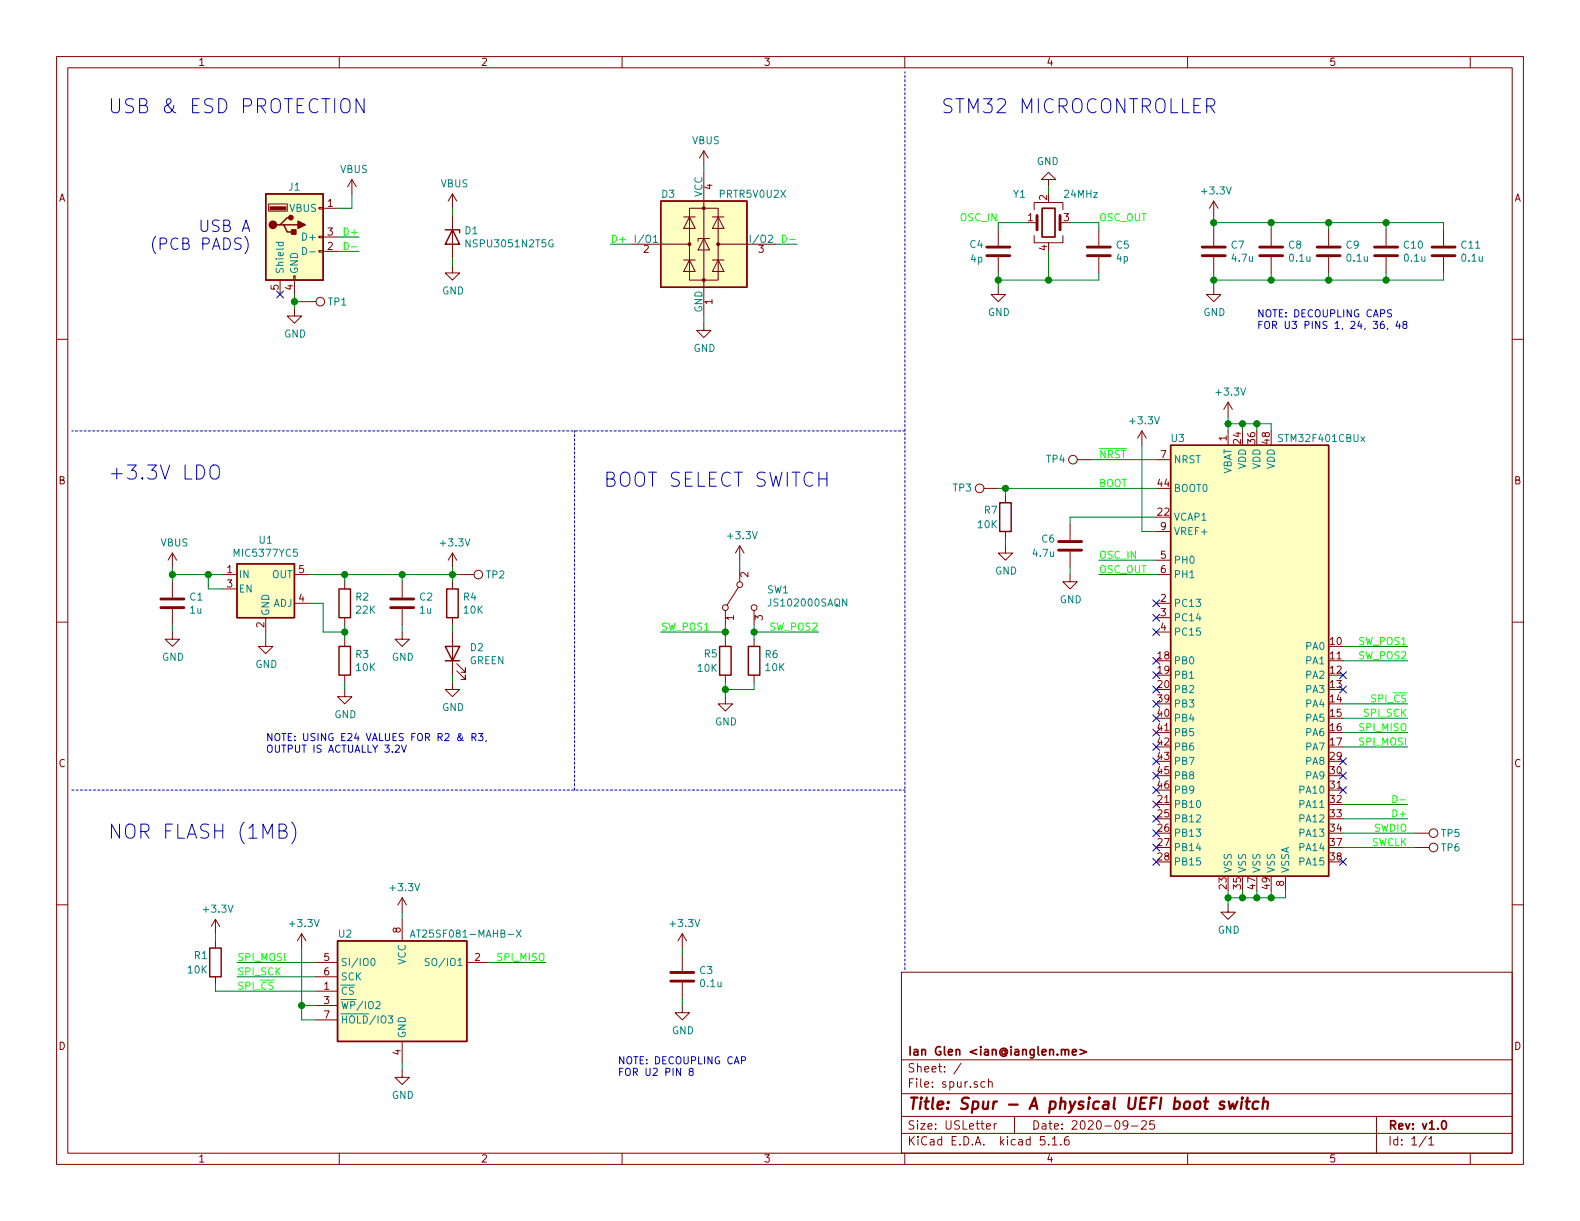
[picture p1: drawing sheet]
EESchema Schematic File Version 4
EELAYER 30 0
EELAYER END
$Descr USLetter 11000 8500
encoding utf-8
Sheet 1 1
Title "Spur - A physical UEFI boot switch"
Date "2020-09-25"
Rev "v1.0"
Comp "Ian Glen <ian@ianglen.me>"
Comment1 ""
Comment2 ""
Comment3 ""
Comment4 ""
$EndDescr
$Comp
L Connector:USB_A J1
U 1 1
P 2050 1650
F 0 "J1" H 2050 2000 50  0000 C CNN
F 1 "USB_A" H 2107 2026 50  0001 C CNN
F 2 "spur:USB_A_pads" H 2200 1600 50  0001 C CNN
F 3 " ~" H 2200 1600 50  0001 C CNN
	1    2050 1650
	1    0    0    -1  
$EndComp
$Comp
L spur:AT25SF081-MAHB-X U2
U 1 1
P 2800 6900
F 0 "U2" H 2350 7300 50  0000 L CNN
F 1 "AT25SF081-MAHB-X" H 2850 7300 50  0000 L CNN
F 2 "Package_SON:SON-8-1EP_3x2mm_P0.5mm_EP1.4x1.6mm" H 2800 6300 50  0001 C CNN
F 3 "https://www.adestotech.com/wp-content/uploads/DS-AT25SF081_045.pdf" H 2800 6900 50  0001 C CNN
	1    2800 6900
	1    0    0    -1  
$EndComp
$Comp
L MCU_ST_STM32F4:STM32F401CBUx U3
U 1 1
P 8750 4600
F 0 "U3" H 8200 6150 50  0000 C CNN
F 1 "STM32F401CBUx" H 9200 6150 50  0000 C CNN
F 2 "Package_DFN_QFN:QFN-48-1EP_7x7mm_P0.5mm_EP5.6x5.6mm" H 8150 3100 50  0001 R CNN
F 3 "http://www.st.com/st-web-ui/static/active/en/resource/technical/document/datasheet/DM00086815.pdf" H 8750 4600 50  0001 C CNN
	1    8750 4600
	1    0    0    -1  
$EndComp
$Comp
L spur:MIC5377YC5 U1
U 1 1
P 1850 4100
F 0 "U1" H 1850 4442 50  0000 C CNN
F 1 "MIC5377YC5" H 1850 4351 50  0000 C CNN
F 2 "Package_TO_SOT_SMD:SOT-353_SC-70-5" H 1850 4425 50  0001 C CNN
F 3 "http://ww1.microchip.com/downloads/en/DeviceDoc/20005785A.pdf" H 1850 4100 50  0001 C CNN
	1    1850 4100
	1    0    0    -1  
$EndComp
$Comp
L Power_Protection:PRTR5V0U2X D3
U 1 1
P 4900 1700
F 0 "D3" H 4600 2050 50  0000 L CNN
F 1 "PRTR5V0U2X" H 5000 2050 50  0000 L CNN
F 2 "Package_TO_SOT_SMD:SOT-886" H 4960 1700 50  0001 C CNN
F 3 "https://assets.nexperia.com/documents/data-sheet/PRTR5V0U2X.pdf" H 4960 1700 50  0001 C CNN
	1    4900 1700
	1    0    0    -1  
$EndComp
$Comp
L Device:D_Zener D1
U 1 1
P 3150 1650
F 0 "D1" V 3104 1730 50  0000 L CNN
F 1 "NSPU3051N2T5G" V 3195 1730 50  0000 L CNN
F 2 "Diode_SMD:D_0402_1005Metric" H 3150 1650 50  0001 C CNN
F 3 "~" H 3150 1650 50  0001 C CNN
	1    3150 1650
	0    1    1    0   
$EndComp
$Comp
L Switch:SW_SPDT SW1
U 1 1
P 5150 4150
F 0 "SW1" V 5104 3962 50  0000 R CNN
F 1 "JS102000SAQN" V 5195 3962 50  0000 R CNN
F 2 "spur:SW_SPDT_CK-JS102000SAQN" H 5150 4150 50  0001 C CNN
F 3 "~" H 5150 4150 50  0001 C CNN
	1    5150 4150
	0    -1   1    0   
$EndComp
$Comp
L power:GND #PWR0101
U 1 1
P 2050 2150
F 0 "#PWR0101" H 2050 1900 50  0001 C CNN
F 1 "GND" H 2055 1977 50  0000 C CNN
F 2 "" H 2050 2150 50  0001 C CNN
F 3 "" H 2050 2150 50  0001 C CNN
	1    2050 2150
	1    0    0    -1  
$EndComp
Wire Wire Line
	2050 2150 2050 2100
NoConn ~ 1950 2050
Text Notes 1750 1750 2    79   ~ 0
USB A\n(PCB PADS)
$Comp
L power:GND #PWR0102
U 1 1
P 8550 6300
F 0 "#PWR0102" H 8550 6050 50  0001 C CNN
F 1 "GND" H 8555 6127 50  0000 C CNN
F 2 "" H 8550 6300 50  0001 C CNN
F 3 "" H 8550 6300 50  0001 C CNN
	1    8550 6300
	1    0    0    -1  
$EndComp
Wire Wire Line
	8550 6300 8550 6250
Wire Wire Line
	8550 6250 8650 6250
Wire Wire Line
	8650 6250 8650 6200
Connection ~ 8550 6250
Wire Wire Line
	8550 6250 8550 6200
Wire Wire Line
	8650 6250 8750 6250
Wire Wire Line
	8750 6250 8750 6200
Connection ~ 8650 6250
Wire Wire Line
	8750 6250 8850 6250
Wire Wire Line
	8850 6250 8850 6200
Connection ~ 8750 6250
Wire Wire Line
	8850 6250 8950 6250
Wire Wire Line
	8950 6250 8950 6200
Connection ~ 8850 6250
$Comp
L power:VBUS #PWR0103
U 1 1
P 2450 1350
F 0 "#PWR0103" H 2450 1200 50  0001 C CNN
F 1 "VBUS" H 2465 1523 50  0000 C CNN
F 2 "" H 2450 1350 50  0001 C CNN
F 3 "" H 2450 1350 50  0001 C CNN
	1    2450 1350
	1    0    0    -1  
$EndComp
Wire Wire Line
	2450 1350 2450 1450
Wire Wire Line
	2450 1450 2350 1450
Text Label 2500 1650 2    50   ~ 0
D+
Text Label 2500 1750 2    50   ~ 0
D-
Wire Wire Line
	2500 1650 2350 1650
Wire Wire Line
	2350 1750 2500 1750
$Comp
L power:GND #PWR0104
U 1 1
P 4900 2250
F 0 "#PWR0104" H 4900 2000 50  0001 C CNN
F 1 "GND" H 4905 2077 50  0000 C CNN
F 2 "" H 4900 2250 50  0001 C CNN
F 3 "" H 4900 2250 50  0001 C CNN
	1    4900 2250
	1    0    0    -1  
$EndComp
$Comp
L power:VBUS #PWR0105
U 1 1
P 4900 1150
F 0 "#PWR0105" H 4900 1000 50  0001 C CNN
F 1 "VBUS" H 4915 1323 50  0000 C CNN
F 2 "" H 4900 1150 50  0001 C CNN
F 3 "" H 4900 1150 50  0001 C CNN
	1    4900 1150
	1    0    0    -1  
$EndComp
Wire Wire Line
	4900 1150 4900 1200
Wire Wire Line
	4900 2250 4900 2200
Text Label 4250 1700 0    50   ~ 0
D+
Wire Wire Line
	4250 1700 4400 1700
Text Label 5550 1700 2    50   ~ 0
D-
Wire Wire Line
	5550 1700 5400 1700
$Comp
L power:VBUS #PWR0106
U 1 1
P 3150 1450
F 0 "#PWR0106" H 3150 1300 50  0001 C CNN
F 1 "VBUS" H 3165 1623 50  0000 C CNN
F 2 "" H 3150 1450 50  0001 C CNN
F 3 "" H 3150 1450 50  0001 C CNN
	1    3150 1450
	1    0    0    -1  
$EndComp
$Comp
L power:GND #PWR0107
U 1 1
P 3150 1850
F 0 "#PWR0107" H 3150 1600 50  0001 C CNN
F 1 "GND" H 3155 1677 50  0000 C CNN
F 2 "" H 3150 1850 50  0001 C CNN
F 3 "" H 3150 1850 50  0001 C CNN
	1    3150 1850
	1    0    0    -1  
$EndComp
Wire Wire Line
	3150 1850 3150 1800
Wire Wire Line
	3150 1500 3150 1450
Text Label 9800 5700 2    50   ~ 0
D+
Text Label 9800 5600 2    50   ~ 0
D-
Wire Wire Line
	9800 5600 9350 5600
Wire Wire Line
	9800 5700 9350 5700
Text Label 9800 5800 2    50   ~ 0
SWDIO
Text Label 9800 5900 2    50   ~ 0
SWCLK
$Comp
L power:+3.3V #PWR0108
U 1 1
P 2800 6350
F 0 "#PWR0108" H 2800 6200 50  0001 C CNN
F 1 "+3.3V" H 2815 6523 50  0000 C CNN
F 2 "" H 2800 6350 50  0001 C CNN
F 3 "" H 2800 6350 50  0001 C CNN
	1    2800 6350
	1    0    0    -1  
$EndComp
Wire Wire Line
	2800 6350 2800 6400
$Comp
L power:GND #PWR0109
U 1 1
P 2800 7450
F 0 "#PWR0109" H 2800 7200 50  0001 C CNN
F 1 "GND" H 2805 7277 50  0000 C CNN
F 2 "" H 2800 7450 50  0001 C CNN
F 3 "" H 2800 7450 50  0001 C CNN
	1    2800 7450
	1    0    0    -1  
$EndComp
Wire Wire Line
	2800 7450 2800 7400
Text Label 1650 6800 0    50   ~ 0
SPI_SCK
Text Label 1650 6700 0    50   ~ 0
SPI_MOSI
Text Label 1650 6900 0    50   ~ 0
SPI_~CS
Text Label 3800 6700 2    50   ~ 0
SPI_MISO
Wire Wire Line
	3800 6700 3400 6700
Text Notes 750  800  0    98   ~ 0
USB & ESD PROTECTION
Text Notes 6550 800  0    98   ~ 0
STM32 MICROCONTROLLER
Text Notes 750  5850 0    98   ~ 0
NOR FLASH (1MB)
Text Notes 750  3350 0    98   ~ 0
+3.3V LDO
Text Notes 4200 3400 0    98   ~ 0
BOOT SELECT SWITCH
Wire Notes Line
	6300 6750 6300 500 
$Comp
L Device:C C4
U 1 1
P 6950 1750
F 0 "C4" H 6850 1800 50  0000 R CNN
F 1 "4p" H 6850 1700 50  0000 R CNN
F 2 "Capacitor_SMD:C_0402_1005Metric" H 6988 1600 50  0001 C CNN
F 3 "~" H 6950 1750 50  0001 C CNN
	1    6950 1750
	1    0    0    -1  
$EndComp
Wire Wire Line
	7150 1550 6950 1550
Wire Wire Line
	6950 1550 6950 1600
$Comp
L power:GND #PWR0110
U 1 1
P 6950 2000
F 0 "#PWR0110" H 6950 1750 50  0001 C CNN
F 1 "GND" H 6955 1827 50  0000 C CNN
F 2 "" H 6950 2000 50  0001 C CNN
F 3 "" H 6950 2000 50  0001 C CNN
	1    6950 2000
	1    0    0    -1  
$EndComp
Wire Wire Line
	6950 2000 6950 1950
Wire Wire Line
	6950 1950 7300 1950
Connection ~ 6950 1950
Wire Wire Line
	6950 1950 6950 1900
Text Label 6950 1550 2    50   ~ 0
OSC_IN
Text Label 7650 1550 0    50   ~ 0
OSC_OUT
Wire Wire Line
	7450 1550 7650 1550
Wire Wire Line
	7650 1950 7650 1900
Wire Wire Line
	7650 1550 7650 1600
$Comp
L Device:C C5
U 1 1
P 7650 1750
F 0 "C5" H 7765 1796 50  0000 L CNN
F 1 "4p" H 7765 1705 50  0000 L CNN
F 2 "Capacitor_SMD:C_0402_1005Metric" H 7688 1600 50  0001 C CNN
F 3 "~" H 7650 1750 50  0001 C CNN
	1    7650 1750
	1    0    0    -1  
$EndComp
Text Label 9800 5000 2    50   ~ 0
SPI_SCK
Text Label 9800 5100 2    50   ~ 0
SPI_MISO
Text Label 9800 5200 2    50   ~ 0
SPI_MOSI
Wire Wire Line
	9800 5200 9350 5200
Wire Wire Line
	9350 5100 9800 5100
Wire Wire Line
	9800 5000 9350 5000
Wire Notes Line
	6300 3000 500  3000
Wire Notes Line
	500  5500 6300 5500
$Comp
L power:GND #PWR0111
U 1 1
P 1850 4450
F 0 "#PWR0111" H 1850 4200 50  0001 C CNN
F 1 "GND" H 1855 4277 50  0000 C CNN
F 2 "" H 1850 4450 50  0001 C CNN
F 3 "" H 1850 4450 50  0001 C CNN
	1    1850 4450
	1    0    0    -1  
$EndComp
Wire Wire Line
	1550 4000 1450 4000
$Comp
L power:GND #PWR0112
U 1 1
P 2800 4400
F 0 "#PWR0112" H 2800 4150 50  0001 C CNN
F 1 "GND" H 2805 4227 50  0000 C CNN
F 2 "" H 2800 4400 50  0001 C CNN
F 3 "" H 2800 4400 50  0001 C CNN
	1    2800 4400
	1    0    0    -1  
$EndComp
Wire Wire Line
	2800 4400 2800 4350
Wire Wire Line
	2800 4000 2800 4050
$Comp
L power:VBUS #PWR0113
U 1 1
P 1200 3950
F 0 "#PWR0113" H 1200 3800 50  0001 C CNN
F 1 "VBUS" H 1215 4123 50  0000 C CNN
F 2 "" H 1200 3950 50  0001 C CNN
F 3 "" H 1200 3950 50  0001 C CNN
	1    1200 3950
	1    0    0    -1  
$EndComp
Wire Wire Line
	1550 4100 1450 4100
Wire Wire Line
	1450 4100 1450 4000
Wire Wire Line
	1200 3950 1200 4000
Wire Wire Line
	1450 4000 1200 4000
Connection ~ 1450 4000
Connection ~ 1200 4000
Wire Wire Line
	1200 4000 1200 4050
Wire Wire Line
	1200 4350 1200 4400
$Comp
L power:+3.3V #PWR0114
U 1 1
P 3150 3950
F 0 "#PWR0114" H 3150 3800 50  0001 C CNN
F 1 "+3.3V" H 3165 4123 50  0000 C CNN
F 2 "" H 3150 3950 50  0001 C CNN
F 3 "" H 3150 3950 50  0001 C CNN
	1    3150 3950
	1    0    0    -1  
$EndComp
Wire Wire Line
	2150 4000 2400 4000
$Comp
L Device:R R2
U 1 1
P 2400 4200
F 0 "R2" H 2470 4246 50  0000 L CNN
F 1 "22K" H 2470 4155 50  0000 L CNN
F 2 "Resistor_SMD:R_0402_1005Metric" V 2330 4200 50  0001 C CNN
F 3 "~" H 2400 4200 50  0001 C CNN
	1    2400 4200
	1    0    0    -1  
$EndComp
$Comp
L Device:R R3
U 1 1
P 2400 4600
F 0 "R3" H 2470 4646 50  0000 L CNN
F 1 "10K" H 2470 4555 50  0000 L CNN
F 2 "Resistor_SMD:R_0402_1005Metric" V 2330 4600 50  0001 C CNN
F 3 "~" H 2400 4600 50  0001 C CNN
	1    2400 4600
	1    0    0    -1  
$EndComp
Wire Wire Line
	2400 4450 2400 4400
Wire Wire Line
	2400 4050 2400 4000
Connection ~ 2400 4000
Wire Wire Line
	2400 4000 2800 4000
Wire Wire Line
	2400 4400 2250 4400
Wire Wire Line
	2250 4400 2250 4200
Wire Wire Line
	2250 4200 2150 4200
Connection ~ 2400 4400
Wire Wire Line
	2400 4400 2400 4350
$Comp
L power:GND #PWR0115
U 1 1
P 2400 4800
F 0 "#PWR0115" H 2400 4550 50  0001 C CNN
F 1 "GND" H 2405 4627 50  0000 C CNN
F 2 "" H 2400 4800 50  0001 C CNN
F 3 "" H 2400 4800 50  0001 C CNN
	1    2400 4800
	1    0    0    -1  
$EndComp
Wire Wire Line
	2400 4800 2400 4750
Wire Wire Line
	1850 4400 1850 4450
$Comp
L power:GND #PWR0116
U 1 1
P 1200 4400
F 0 "#PWR0116" H 1200 4150 50  0001 C CNN
F 1 "GND" H 1205 4227 50  0000 C CNN
F 2 "" H 1200 4400 50  0001 C CNN
F 3 "" H 1200 4400 50  0001 C CNN
	1    1200 4400
	1    0    0    -1  
$EndComp
$Comp
L Device:LED D2
U 1 1
P 3150 4550
F 0 "D2" V 3189 4432 50  0000 R CNN
F 1 "GREEN" V 3098 4432 50  0000 R CNN
F 2 "LED_SMD:LED_0402_1005Metric" H 3150 4550 50  0001 C CNN
F 3 "~" H 3150 4550 50  0001 C CNN
	1    3150 4550
	0    -1   -1   0   
$EndComp
$Comp
L Device:R R4
U 1 1
P 3150 4200
F 0 "R4" H 3220 4246 50  0000 L CNN
F 1 "10K" H 3220 4155 50  0000 L CNN
F 2 "Resistor_SMD:R_0402_1005Metric" V 3080 4200 50  0001 C CNN
F 3 "~" H 3150 4200 50  0001 C CNN
	1    3150 4200
	1    0    0    -1  
$EndComp
Wire Wire Line
	3150 4400 3150 4350
$Comp
L power:GND #PWR0117
U 1 1
P 3150 4750
F 0 "#PWR0117" H 3150 4500 50  0001 C CNN
F 1 "GND" H 3155 4577 50  0000 C CNN
F 2 "" H 3150 4750 50  0001 C CNN
F 3 "" H 3150 4750 50  0001 C CNN
	1    3150 4750
	1    0    0    -1  
$EndComp
Wire Wire Line
	3150 4750 3150 4700
Wire Wire Line
	3150 4000 2800 4000
Connection ~ 2800 4000
Wire Wire Line
	3150 4000 3150 3950
Wire Wire Line
	3150 4000 3150 4050
Connection ~ 3150 4000
Wire Notes Line
	4000 5500 4000 3000
$Comp
L power:+3.3V #PWR0118
U 1 1
P 5150 3900
F 0 "#PWR0118" H 5150 3750 50  0001 C CNN
F 1 "+3.3V" H 5165 4073 50  0000 C CNN
F 2 "" H 5150 3900 50  0001 C CNN
F 3 "" H 5150 3900 50  0001 C CNN
	1    5150 3900
	1    0    0    -1  
$EndComp
$Comp
L Device:R R6
U 1 1
P 5250 4600
F 0 "R6" H 5320 4646 50  0000 L CNN
F 1 "10K" H 5320 4555 50  0000 L CNN
F 2 "Resistor_SMD:R_0402_1005Metric" V 5180 4600 50  0001 C CNN
F 3 "~" H 5250 4600 50  0001 C CNN
	1    5250 4600
	1    0    0    -1  
$EndComp
$Comp
L Device:R R5
U 1 1
P 5050 4600
F 0 "R5" H 5000 4650 50  0000 R CNN
F 1 "10K" H 5000 4550 50  0000 R CNN
F 2 "Resistor_SMD:R_0402_1005Metric" V 4980 4600 50  0001 C CNN
F 3 "~" H 5050 4600 50  0001 C CNN
	1    5050 4600
	1    0    0    -1  
$EndComp
Wire Wire Line
	5050 4450 5050 4400
Wire Wire Line
	5250 4450 5250 4400
$Comp
L power:GND #PWR0119
U 1 1
P 5050 4850
F 0 "#PWR0119" H 5050 4600 50  0001 C CNN
F 1 "GND" H 5055 4677 50  0000 C CNN
F 2 "" H 5050 4850 50  0001 C CNN
F 3 "" H 5050 4850 50  0001 C CNN
	1    5050 4850
	1    0    0    -1  
$EndComp
Wire Wire Line
	5050 4850 5050 4800
Wire Wire Line
	5050 4800 5250 4800
Wire Wire Line
	5250 4800 5250 4750
Connection ~ 5050 4800
Wire Wire Line
	5050 4800 5050 4750
Wire Wire Line
	5700 4400 5250 4400
Connection ~ 5250 4400
Wire Wire Line
	5250 4400 5250 4350
Wire Wire Line
	5050 4400 4600 4400
Connection ~ 5050 4400
Wire Wire Line
	5050 4400 5050 4350
Wire Wire Line
	5150 3950 5150 3900
$Comp
L Device:C C3
U 1 1
P 4750 6800
F 0 "C3" H 4865 6846 50  0000 L CNN
F 1 "0.1u" H 4865 6755 50  0000 L CNN
F 2 "Capacitor_SMD:C_0402_1005Metric" H 4788 6650 50  0001 C CNN
F 3 "~" H 4750 6800 50  0001 C CNN
	1    4750 6800
	1    0    0    -1  
$EndComp
$Comp
L power:GND #PWR0120
U 1 1
P 4750 7000
F 0 "#PWR0120" H 4750 6750 50  0001 C CNN
F 1 "GND" H 4755 6827 50  0000 C CNN
F 2 "" H 4750 7000 50  0001 C CNN
F 3 "" H 4750 7000 50  0001 C CNN
	1    4750 7000
	1    0    0    -1  
$EndComp
$Comp
L power:+3.3V #PWR0121
U 1 1
P 4750 6600
F 0 "#PWR0121" H 4750 6450 50  0001 C CNN
F 1 "+3.3V" H 4765 6773 50  0000 C CNN
F 2 "" H 4750 6600 50  0001 C CNN
F 3 "" H 4750 6600 50  0001 C CNN
	1    4750 6600
	1    0    0    -1  
$EndComp
Wire Wire Line
	4750 6600 4750 6650
Wire Wire Line
	4750 7000 4750 6950
Wire Wire Line
	1650 6700 2200 6700
Wire Wire Line
	1650 6800 2200 6800
Text Label 7650 3400 0    50   ~ 0
BOOT
$Comp
L power:+3.3V #PWR0122
U 1 1
P 8550 2900
F 0 "#PWR0122" H 8550 2750 50  0001 C CNN
F 1 "+3.3V" H 8565 3073 50  0000 C CNN
F 2 "" H 8550 2900 50  0001 C CNN
F 3 "" H 8550 2900 50  0001 C CNN
	1    8550 2900
	1    0    0    -1  
$EndComp
$Comp
L Device:C C6
U 1 1
P 7450 3800
F 0 "C6" H 7550 3850 50  0000 L CNN
F 1 "4.7u" H 7550 3750 50  0000 L CNN
F 2 "Capacitor_SMD:C_0402_1005Metric" H 7488 3650 50  0001 C CNN
F 3 "~" H 7450 3800 50  0001 C CNN
	1    7450 3800
	-1   0    0    -1  
$EndComp
$Comp
L power:GND #PWR0123
U 1 1
P 7450 4000
F 0 "#PWR0123" H 7450 3750 50  0001 C CNN
F 1 "GND" H 7455 3827 50  0000 C CNN
F 2 "" H 7450 4000 50  0001 C CNN
F 3 "" H 7450 4000 50  0001 C CNN
	1    7450 4000
	1    0    0    -1  
$EndComp
Wire Wire Line
	7450 4000 7450 3950
Wire Wire Line
	8050 3600 7450 3600
Wire Wire Line
	7450 3600 7450 3650
$Comp
L Device:C C7
U 1 1
P 8450 1750
F 0 "C7" H 8565 1796 50  0000 L CNN
F 1 "4.7u" H 8565 1705 50  0000 L CNN
F 2 "Capacitor_SMD:C_0402_1005Metric" H 8488 1600 50  0001 C CNN
F 3 "~" H 8450 1750 50  0001 C CNN
	1    8450 1750
	1    0    0    -1  
$EndComp
$Comp
L Device:C C8
U 1 1
P 8850 1750
F 0 "C8" H 8965 1796 50  0000 L CNN
F 1 "0.1u" H 8965 1705 50  0000 L CNN
F 2 "Capacitor_SMD:C_0402_1005Metric" H 8888 1600 50  0001 C CNN
F 3 "~" H 8850 1750 50  0001 C CNN
	1    8850 1750
	1    0    0    -1  
$EndComp
$Comp
L Device:C C9
U 1 1
P 9250 1750
F 0 "C9" H 9365 1796 50  0000 L CNN
F 1 "0.1u" H 9365 1705 50  0000 L CNN
F 2 "Capacitor_SMD:C_0402_1005Metric" H 9288 1600 50  0001 C CNN
F 3 "~" H 9250 1750 50  0001 C CNN
	1    9250 1750
	1    0    0    -1  
$EndComp
$Comp
L Device:C C10
U 1 1
P 9650 1750
F 0 "C10" H 9765 1796 50  0000 L CNN
F 1 "0.1u" H 9765 1705 50  0000 L CNN
F 2 "Capacitor_SMD:C_0402_1005Metric" H 9688 1600 50  0001 C CNN
F 3 "~" H 9650 1750 50  0001 C CNN
	1    9650 1750
	1    0    0    -1  
$EndComp
$Comp
L power:GND #PWR0124
U 1 1
P 8450 2000
F 0 "#PWR0124" H 8450 1750 50  0001 C CNN
F 1 "GND" H 8455 1827 50  0000 C CNN
F 2 "" H 8450 2000 50  0001 C CNN
F 3 "" H 8450 2000 50  0001 C CNN
	1    8450 2000
	1    0    0    -1  
$EndComp
Wire Wire Line
	9650 1950 9250 1950
Wire Wire Line
	8450 1950 8450 1900
Wire Wire Line
	9650 1950 9650 1900
Wire Wire Line
	8850 1900 8850 1950
Connection ~ 8850 1950
Wire Wire Line
	8850 1950 8450 1950
Wire Wire Line
	9250 1900 9250 1950
Connection ~ 9250 1950
Wire Wire Line
	9250 1950 8850 1950
Wire Wire Line
	9650 1600 9650 1550
Wire Wire Line
	9650 1550 9250 1550
Wire Wire Line
	8450 1550 8450 1600
Wire Wire Line
	8850 1600 8850 1550
Connection ~ 8850 1550
Wire Wire Line
	8850 1550 8450 1550
Wire Wire Line
	9250 1600 9250 1550
Connection ~ 9250 1550
Wire Wire Line
	9250 1550 8850 1550
Wire Wire Line
	8750 3000 8750 2950
Wire Wire Line
	8750 2950 8650 2950
Wire Wire Line
	8650 2950 8650 3000
Wire Wire Line
	8850 3000 8850 2950
Wire Wire Line
	8850 2950 8750 2950
Connection ~ 8750 2950
Wire Wire Line
	8450 2000 8450 1950
Connection ~ 8450 1950
$Comp
L power:+3.3V #PWR0125
U 1 1
P 8450 1500
F 0 "#PWR0125" H 8450 1350 50  0001 C CNN
F 1 "+3.3V" H 8465 1673 50  0000 C CNN
F 2 "" H 8450 1500 50  0001 C CNN
F 3 "" H 8450 1500 50  0001 C CNN
	1    8450 1500
	1    0    0    -1  
$EndComp
Wire Wire Line
	8450 1500 8450 1550
Connection ~ 8450 1550
Wire Wire Line
	8650 2950 8550 2950
Wire Wire Line
	8550 2950 8550 3000
Connection ~ 8650 2950
Wire Wire Line
	8550 2950 8550 2900
Connection ~ 8550 2950
$Comp
L Device:C C11
U 1 1
P 10050 1750
F 0 "C11" H 10165 1796 50  0000 L CNN
F 1 "0.1u" H 10165 1705 50  0000 L CNN
F 2 "Capacitor_SMD:C_0402_1005Metric" H 10088 1600 50  0001 C CNN
F 3 "~" H 10050 1750 50  0001 C CNN
	1    10050 1750
	1    0    0    -1  
$EndComp
Wire Wire Line
	10050 1600 10050 1550
Wire Wire Line
	10050 1550 9650 1550
Connection ~ 9650 1550
Wire Wire Line
	9650 1950 10050 1950
Wire Wire Line
	10050 1950 10050 1900
Connection ~ 9650 1950
$Comp
L power:+3.3V #PWR0126
U 1 1
P 7950 3100
F 0 "#PWR0126" H 7950 2950 50  0001 C CNN
F 1 "+3.3V" H 7965 3273 50  0000 C CNN
F 2 "" H 7950 3100 50  0001 C CNN
F 3 "" H 7950 3100 50  0001 C CNN
	1    7950 3100
	1    0    0    -1  
$EndComp
Text Label 7650 3200 0    50   ~ 0
~NRST
Text Notes 4300 7500 0    50   ~ 0
NOTE: DECOUPLING CAP\nFOR U2 PIN 8
Wire Wire Line
	7950 3100 7950 3700
Wire Wire Line
	7950 3700 8050 3700
NoConn ~ 9350 5500
NoConn ~ 9350 5400
NoConn ~ 9350 5300
NoConn ~ 8050 6000
NoConn ~ 8050 5900
NoConn ~ 8050 5800
NoConn ~ 8050 5700
NoConn ~ 8050 5600
NoConn ~ 8050 5500
NoConn ~ 8050 5400
NoConn ~ 8050 5300
NoConn ~ 8050 5200
NoConn ~ 8050 5100
NoConn ~ 8050 4900
NoConn ~ 8050 4800
NoConn ~ 8050 4400
NoConn ~ 8050 4300
NoConn ~ 8050 4200
NoConn ~ 8050 5000
NoConn ~ 9350 6000
$Comp
L power:GND #PWR0129
U 1 1
P 7000 3800
F 0 "#PWR0129" H 7000 3550 50  0001 C CNN
F 1 "GND" H 7005 3627 50  0000 C CNN
F 2 "" H 7000 3800 50  0001 C CNN
F 3 "" H 7000 3800 50  0001 C CNN
	1    7000 3800
	1    0    0    -1  
$EndComp
Wire Wire Line
	7650 3900 8050 3900
Wire Wire Line
	7650 4000 8050 4000
Text Label 7650 4000 0    50   ~ 0
OSC_OUT
Text Label 7650 3900 0    50   ~ 0
OSC_IN
Text Label 9800 4900 2    50   ~ 0
SPI_~CS
Wire Wire Line
	9800 4900 9350 4900
Text Notes 8750 2300 0    50   ~ 0
NOTE: DECOUPLING CAPS\nFOR U3 PINS 1, 24, 36, 48
$Comp
L power:+3.3V #PWR0130
U 1 1
P 2100 6600
F 0 "#PWR0130" H 2100 6450 50  0001 C CNN
F 1 "+3.3V" H 2115 6773 50  0000 C CNN
F 2 "" H 2100 6600 50  0001 C CNN
F 3 "" H 2100 6600 50  0001 C CNN
	1    2100 6600
	1    0    0    -1  
$EndComp
Wire Wire Line
	2100 6600 2100 7000
Wire Wire Line
	2100 7000 2200 7000
Wire Wire Line
	2100 7000 2100 7100
Wire Wire Line
	2100 7100 2200 7100
Connection ~ 2100 7000
$Comp
L Device:R R1
U 1 1
P 1500 6700
F 0 "R1" H 1450 6750 50  0000 R CNN
F 1 "10K" H 1450 6650 50  0000 R CNN
F 2 "Resistor_SMD:R_0402_1005Metric" V 1430 6700 50  0001 C CNN
F 3 "~" H 1500 6700 50  0001 C CNN
	1    1500 6700
	1    0    0    -1  
$EndComp
Wire Wire Line
	1500 6850 1500 6900
Wire Wire Line
	1500 6900 2200 6900
$Comp
L power:+3.3V #PWR0131
U 1 1
P 1500 6500
F 0 "#PWR0131" H 1500 6350 50  0001 C CNN
F 1 "+3.3V" H 1515 6673 50  0000 C CNN
F 2 "" H 1500 6500 50  0001 C CNN
F 3 "" H 1500 6500 50  0001 C CNN
	1    1500 6500
	1    0    0    -1  
$EndComp
Wire Wire Line
	1500 6500 1500 6550
Wire Wire Line
	7300 1750 7300 1950
Connection ~ 7300 1950
Wire Wire Line
	7300 1950 7650 1950
$Comp
L Device:Crystal_GND24 Y1
U 1 1
P 7300 1550
F 0 "Y1" H 7050 1750 50  0000 L CNN
F 1 "24MHz" H 7400 1750 50  0000 L CNN
F 2 "Crystal:Crystal_SMD_2016-4Pin_2.0x1.6mm" H 7300 1550 50  0001 C CNN
F 3 "~" H 7300 1550 50  0001 C CNN
	1    7300 1550
	1    0    0    -1  
$EndComp
$Comp
L power:GND #PWR0132
U 1 1
P 7300 1300
F 0 "#PWR0132" H 7300 1050 50  0001 C CNN
F 1 "GND" H 7305 1127 50  0000 C CNN
F 2 "" H 7300 1300 50  0001 C CNN
F 3 "" H 7300 1300 50  0001 C CNN
	1    7300 1300
	-1   0    0    1   
$EndComp
Wire Wire Line
	7300 1300 7300 1350
$Comp
L Connector:TestPoint TP4
U 1 1
P 7600 3200
F 0 "TP4" V 7600 3450 50  0000 C CNN
F 1 "NRST" V 7704 3272 50  0001 C CNN
F 2 "TestPoint:TestPoint_Pad_D1.0mm" H 7800 3200 50  0001 C CNN
F 3 "~" H 7800 3200 50  0001 C CNN
	1    7600 3200
	0    -1   -1   0   
$EndComp
Wire Wire Line
	7600 3200 8050 3200
$Comp
L Device:R R7
U 1 1
P 7000 3600
F 0 "R7" H 6950 3650 50  0000 R CNN
F 1 "10K" H 6950 3550 50  0000 R CNN
F 2 "Resistor_SMD:R_0402_1005Metric" V 6930 3600 50  0001 C CNN
F 3 "~" H 7000 3600 50  0001 C CNN
	1    7000 3600
	1    0    0    -1  
$EndComp
Wire Wire Line
	7000 3750 7000 3800
Wire Wire Line
	7000 3400 7000 3450
Wire Wire Line
	7000 3400 8050 3400
$Comp
L Connector:TestPoint TP3
U 1 1
P 6950 3400
F 0 "TP3" V 6950 3650 50  0000 C CNN
F 1 "BOOT" V 7054 3472 50  0001 C CNN
F 2 "TestPoint:TestPoint_Pad_D1.0mm" H 7150 3400 50  0001 C CNN
F 3 "~" H 7150 3400 50  0001 C CNN
	1    6950 3400
	0    -1   -1   0   
$EndComp
Wire Wire Line
	6950 3400 7000 3400
Connection ~ 7000 3400
$Comp
L Connector:TestPoint TP5
U 1 1
P 9850 5800
F 0 "TP5" V 9850 6050 50  0000 C CNN
F 1 "SWDIO" V 9954 5872 50  0001 C CNN
F 2 "TestPoint:TestPoint_Pad_D1.0mm" H 10050 5800 50  0001 C CNN
F 3 "~" H 10050 5800 50  0001 C CNN
	1    9850 5800
	0    1    1    0   
$EndComp
$Comp
L Connector:TestPoint TP6
U 1 1
P 9850 5900
F 0 "TP6" V 9850 6150 50  0000 C CNN
F 1 "SWCLK" V 9954 5972 50  0001 C CNN
F 2 "TestPoint:TestPoint_Pad_D1.0mm" H 10050 5900 50  0001 C CNN
F 3 "~" H 10050 5900 50  0001 C CNN
	1    9850 5900
	0    1    1    0   
$EndComp
Wire Wire Line
	9350 5800 9850 5800
Wire Wire Line
	9350 5900 9850 5900
$Comp
L Connector:TestPoint TP2
U 1 1
P 3200 4000
F 0 "TP2" V 3200 4250 50  0000 C CNN
F 1 "3V3" V 3304 4072 50  0001 C CNN
F 2 "TestPoint:TestPoint_Pad_D1.0mm" H 3400 4000 50  0001 C CNN
F 3 "~" H 3400 4000 50  0001 C CNN
	1    3200 4000
	0    1    1    0   
$EndComp
$Comp
L Connector:TestPoint TP1
U 1 1
P 2100 2100
F 0 "TP1" V 2100 2350 50  0000 C CNN
F 1 "GND" V 2204 2172 50  0001 C CNN
F 2 "TestPoint:TestPoint_Pad_D1.0mm" H 2300 2100 50  0001 C CNN
F 3 "~" H 2300 2100 50  0001 C CNN
	1    2100 2100
	0    1    1    0   
$EndComp
Wire Wire Line
	2100 2100 2050 2100
Connection ~ 2050 2100
Wire Wire Line
	2050 2100 2050 2050
Wire Wire Line
	3200 4000 3150 4000
Text Label 9800 4600 2    50   ~ 0
SW_POS2
Text Label 9800 4500 2    50   ~ 0
SW_POS1
Wire Wire Line
	9350 4600 9800 4600
Wire Wire Line
	9800 4500 9350 4500
NoConn ~ 9350 4700
NoConn ~ 9350 4800
NoConn ~ 8050 4700
NoConn ~ 8050 4600
Text Label 4600 4400 0    50   ~ 0
SW_POS1
Text Label 5700 4400 2    50   ~ 0
SW_POS2
Text Notes 1850 5250 0    50   ~ 0
NOTE: USING E24 VALUES FOR R2 & R3,\nOUTPUT IS ACTUALLY 3.2V
$Comp
L Device:C C1
U 1 1
P 1200 4200
F 0 "C1" H 1315 4246 50  0000 L CNN
F 1 "1u" H 1315 4155 50  0000 L CNN
F 2 "Capacitor_SMD:C_0402_1005Metric" H 1238 4050 50  0001 C CNN
F 3 "~" H 1200 4200 50  0001 C CNN
	1    1200 4200
	1    0    0    -1  
$EndComp
$Comp
L Device:C C2
U 1 1
P 2800 4200
F 0 "C2" H 2915 4246 50  0000 L CNN
F 1 "1u" H 2915 4155 50  0000 L CNN
F 2 "Capacitor_SMD:C_0402_1005Metric" H 2838 4050 50  0001 C CNN
F 3 "~" H 2800 4200 50  0001 C CNN
	1    2800 4200
	1    0    0    -1  
$EndComp
$EndSCHEMATC
